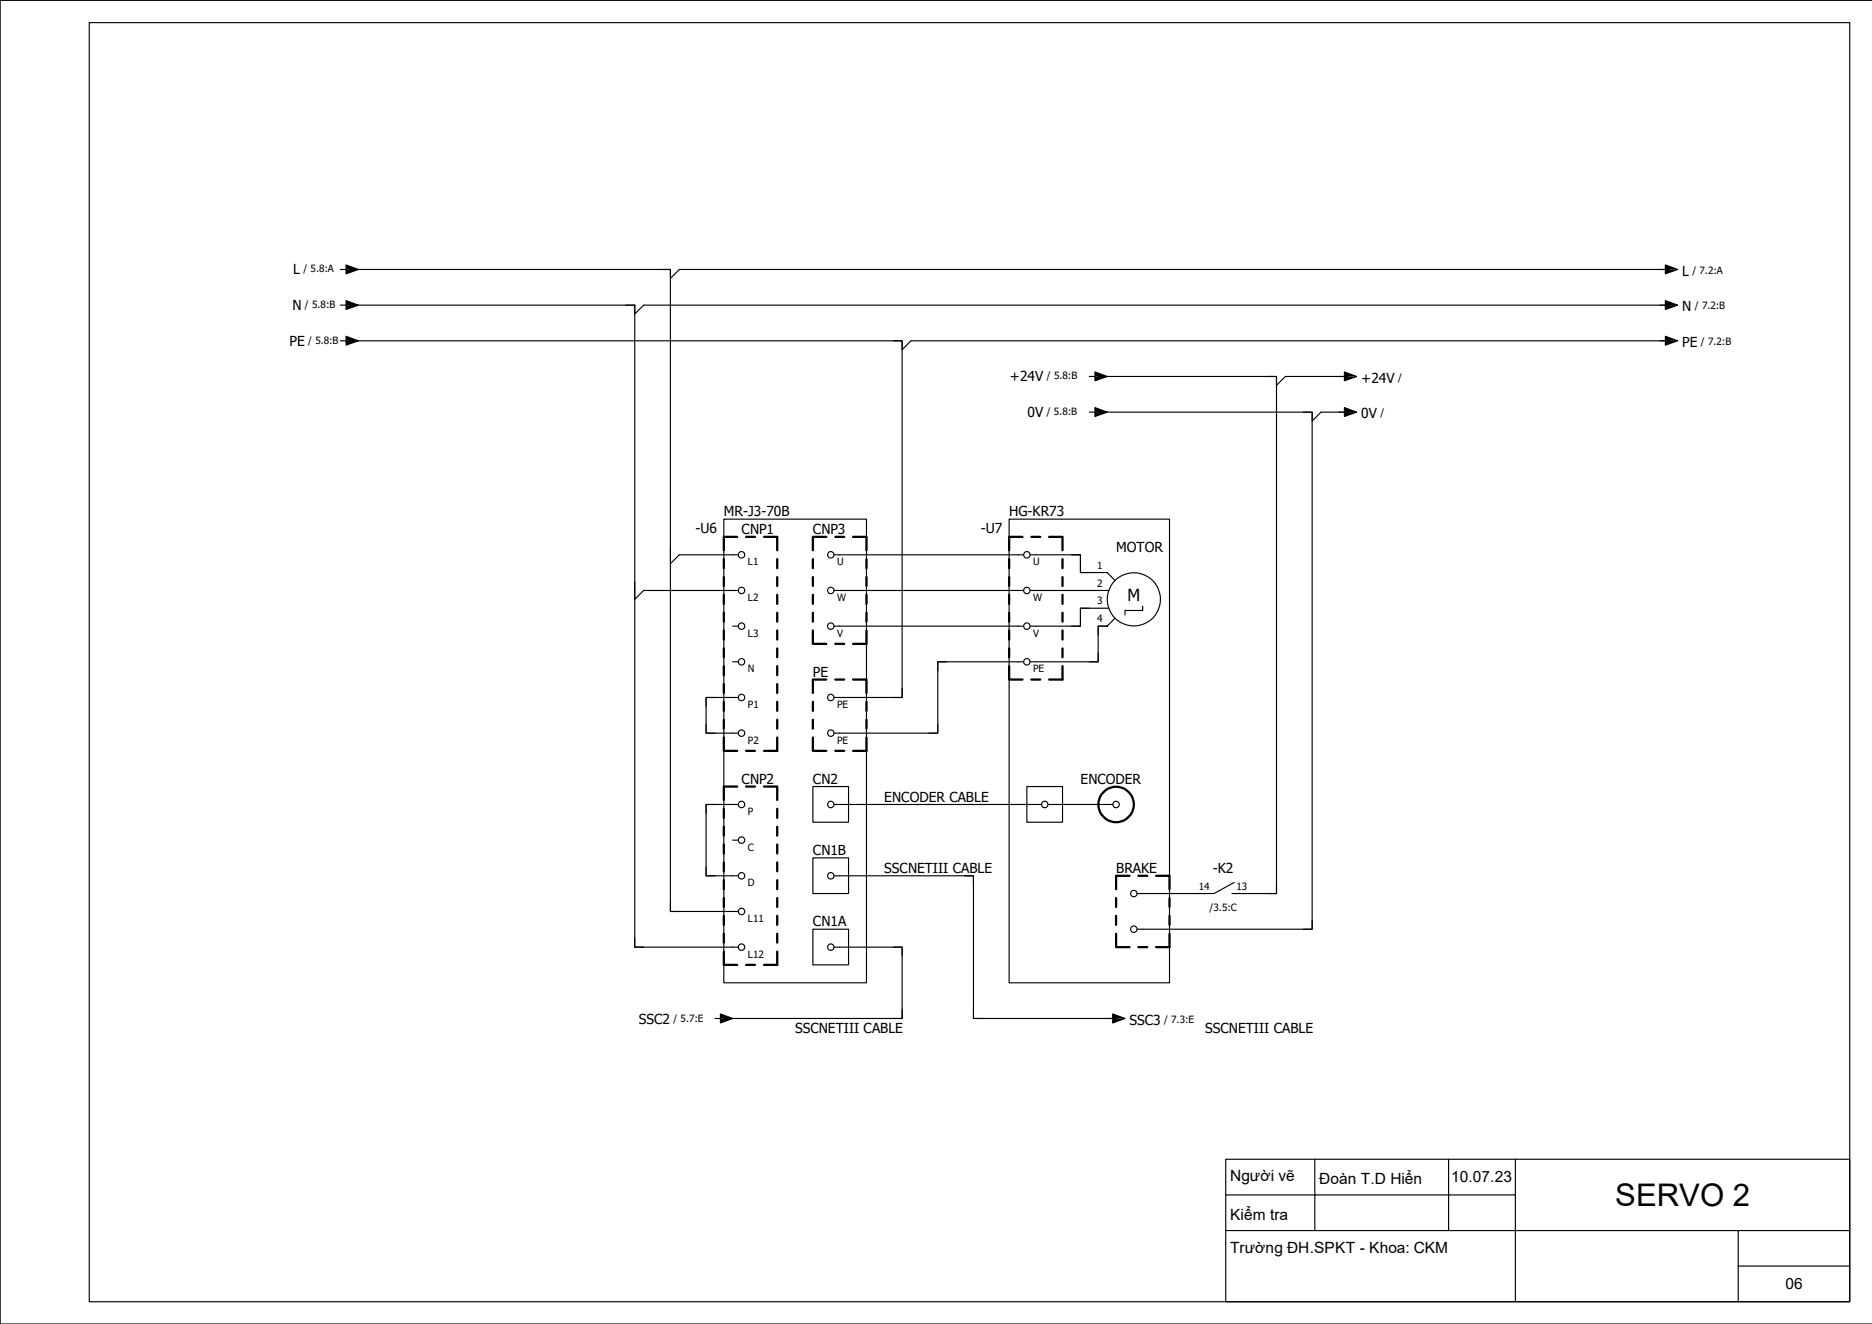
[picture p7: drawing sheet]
<svg xmlns="http://www.w3.org/2000/svg" width="420mm" height="297mm" viewBox="0 0 420 297" stroke-linecap="round" stroke-linejoin="round" font-family="sans-serif">
<g fill="none" stroke="#000" stroke-width=".25">
<path d="M20 5.1h395v286.9h-395zM419.9 .1h-419.9v296.9h419.9M77.6 59.4l2.8 1.1-2.8 .9zM373.6 59.4l2.8 1.1-2.8 .9zM76.4 60.5h1.2M76.4 68.5h1.2M76.4 76.5h1.2M77.6 67.4l2.8 1.1-2.8 .9zM77.6 75.4l2.8 1.1-2.8 .9zM78.4 68.5h64v144h23.3M78.4 60.5h72v144h15.3M78.4 76.5h124v80h-15.2"/>
<path d="M140.4 68.5h2v1.9l2-1.9h230M148.4 60.5h2v1.9l2-1.9h222M200.4 76.5h2v1.9l2-1.9h170M373.6 67.4l2.8 1.1-2.8 .9zM373.6 75.4l2.8 1.1-2.8 .9zM244.4 92.5h1.3M244.4 84.5h1.3M245.7 83.4l2.7 1.1-2.7 .9zM245.7 91.4l2.7 1.1-2.7 .9zM246.4 84.5h40v115.9h-10M246.4 92.5h48v115.9h-39.3M284.4 84.5h2v1.9l2-1.9h14"/>
<path d="M292.4 92.5h2v1.9l2-1.9h6M301.6 91.4l2.8 1.1-2.8 .9zM301.6 83.4l2.8 1.1-2.8 .9zM162.4 116.5h32v104h-32zM226.4 116.5h36v104h-36zM142.4 130.5v4l2-2h21.3M150.4 122.5v3.9l2-1.9h13.3M187.2 124.5h42.5M187.2 132.5h42.5M231.1 124.5h11.3v3.9h6l1.7 1.8M240.4 124.5h2v3.9h2M244.4 136.4h-2v4.1h-2"/>
<path d="M248.8 136.4h-6.4v4.1h-11.3M248.8 132.5h-17.7M250.1 138.7l-1.7 1.8M256.4 136v.9h-4v1.1M160.4 156.5h-2v2M164.4 140.5h1.3M164.4 148.5h1.3M165.7 156.5h-7.3v8h7.3M187.2 140.5h42.5M202.4 154.5v2h-2M212.4 148.5h-2v2M229.7 148.5h-19.3v16h-23.2"/>
<path d="M246.4 146.5v2h-2M248.4 140.5h-2v2M248.4 140.5h-2v8h-15.3M158.4 162.5v2h2M182.4 176.4h8v8h-8zM210.4 162.5v2h-2M230.4 176.4h8v8h-8zM158.4 194.5v2h2M160.4 180.5h-2v2M164.4 188.5h1.3M165.7 180.5h-7.3v16h7.3M182.4 192.4h8v8h-8z"/>
<path d="M187.2 196.5h31.2v32h32M187.2 180.5h46.4M216.4 196.5h2v2M235.2 180.5h14.4M276.9 198l-4.5 2.4h-17.3M286.4 198.5v1.9h-2M142.4 210.5v2h2M150.4 202.5v2h2M182.4 208.4h8v8.1h-8zM187.2 212.5h15.2v16h-40M200.4 212.5h2v2M294.4 206.5v1.9h-2"/>
<path d="M160.4 228.5h1.2M161.6 227.5l2.8 1-2.8 1zM202.4 226.5v2h-2M218.4 226.5v2h2M248.4 228.5h1.2M249.6 227.5l2.8 1-2.8 1zM275 260.1h140v31.9h-140zM275 276.1h140M275 268.1h65M295 260.1v16M325 260.1v16M340 260.1v31.9"/>
<path d="M390 276.1v15.9M390 284h25"/>
<circle cx="166.4" cy="132.5" r=".73"/>
<circle cx="166.4" cy="124.5" r=".73"/>
<circle cx="186.4" cy="124.5" r=".73"/>
<circle cx="186.4" cy="132.5" r=".73"/>
<circle cx="230.4" cy="124.5" r=".73"/>
<circle cx="230.4" cy="132.5" r=".73"/>
<circle cx="254.4" cy="134.5" r="6"/>
<circle cx="166.4" cy="140.5" r=".73"/>
<circle cx="166.4" cy="148.5" r=".73"/>
<circle cx="166.4" cy="156.5" r=".73"/>
<circle cx="186.4" cy="156.5" r=".73"/>
<circle cx="186.4" cy="140.5" r=".73"/>
<circle cx="230.4" cy="140.5" r=".73"/>
<circle cx="230.4" cy="148.5" r=".73"/>
<circle cx="166.4" cy="164.5" r=".73"/>
<circle cx="186.4" cy="164.5" r=".73"/>
<circle cx="166.4" cy="188.5" r=".73"/>
<circle cx="166.4" cy="180.5" r=".73"/>
<circle cx="166.4" cy="196.5" r=".73"/>
<circle cx="186.4" cy="180.5" r=".73"/>
<circle cx="186.4" cy="196.5" r=".73"/>
<circle cx="234.4" cy="180.5" r=".73"/>
<circle cx="250.4" cy="180.5" r=".73"/>
<circle cx="166.4" cy="212.5" r=".73"/>
<circle cx="166.4" cy="204.5" r=".73"/>
<circle cx="186.4" cy="212.5" r=".73"/>
<circle cx="254.4" cy="200.4" r=".73"/>
<circle cx="254.4" cy="208.4" r=".73"/>
</g>
<g fill="none" stroke="#000" stroke-width=".51">
<path d="M162.4 125.4v2.1M162.4 129.5v1.9M162.4 133.4v2.1M162.4 137.5v1.9M165.4 120.4h-3v3M167.4 120.4h2M171.4 120.4h3v3M174.4 125.4v2.1M174.4 129.5v1.9M174.4 133.4v2.1M174.4 137.5v1.9M182.4 125.4v2.1"/>
<path d="M182.4 129.5v1.9M182.4 133.4v2.1M182.4 137.5v1.9M185.4 120.4h-3v3M187.4 120.4h2M191.4 120.4h3v3M194.4 125.4v2.1M194.4 129.5v1.9M194.4 133.4v2.1M194.4 137.5v1.9M226.4 125.4v2.1M226.4 129.5v1.9"/>
<path d="M226.4 133.4v2.1M226.4 137.5v1.9M229.4 120.4h-3v3M231.4 120.4h2M235.4 120.4h3v3M238.4 125.4v2.1M238.4 129.5v1.9M238.4 133.4v2.1M238.4 137.5v1.9M162.4 141.4v2.1M162.4 145.5v1.9M162.4 149.4v2.1"/>
<path d="M162.4 153.5v1.9M162.4 157.4v2.1M174.4 141.4v2.1M174.4 145.5v1.9M174.4 149.4v2.1M174.4 153.5v1.9M174.4 157.4v2.1M182.4 141.4v3h3M182.4 157.4v2.1M185.4 152.4h-3v3M187.4 144.4h2M187.4 152.4h2"/>
<path d="M191.4 152.4h3v3M194.4 157.4v2.1M194.4 141.4v3h-3M226.4 149.4v3h3M226.4 141.4v2.1M226.4 145.5v1.9M231.4 152.4h2M238.4 149.4v3h-3M238.4 141.4v2.1M238.4 145.5v1.9M162.4 165.4v3h3M162.4 161.5v1.9"/>
<path d="M165.4 176.4h-3v3.1M167.4 168.4h2M167.4 176.4h2M171.4 176.4h3v3.1M174.4 161.5v1.9M174.4 165.4v3h-3M182.4 165.4v3h3M182.4 161.5v1.9M187.4 168.4h2M194.4 165.4v3h-3M194.4 161.5v1.9M162.4 181.4v2.1"/>
<path d="M162.4 185.5v2M162.4 189.4v2.1M162.4 193.5v2M162.4 197.4v2.1M174.4 181.4v2.1M174.4 185.5v2M174.4 189.4v2.1M174.4 193.5v2M174.4 197.4v2.1M253.4 196.5h-3v3M255.4 196.5h2M259.4 196.5h3v3"/>
<path d="M162.4 213.5v3h3M162.4 201.5v2M162.4 205.4v2.1M162.4 209.5v2M167.4 216.5h2M174.4 201.5v2M174.4 205.4v2.1M174.4 209.5v2M174.4 213.5v3h-3M250.4 209.5v3h3M250.4 201.5v2M250.4 205.4v2.1"/>
<path d="M255.4 212.5h2M262.4 201.5v2M262.4 205.4v2.1M262.4 209.5v3h-3"/>
<circle cx="250.4" cy="180.5" r="4"/>
</g>
<g fill="#000">
<path d="M77.6 59.4l2.8 1.1h-2.8zM373.6 59.4l2.8 1.1h-2.8zM77.6 60.5h2.8l-2.8 .9zM77.6 67.4l2.8 1.1h-2.8zM77.6 68.5h2.8l-2.8 .9zM77.6 75.4l2.8 1.1h-2.8zM77.6 76.5h2.8l-2.8 .9zM373.6 67.4l2.8 1.1h-2.8zM373.6 68.5h2.8l-2.8 .9zM373.6 75.4l2.8 1.1h-2.8zM373.6 76.5h2.8l-2.8 .9zM373.6 60.5h2.8l-2.8 .9z"/>
<path d="M245.7 83.4l2.7 1.1h-2.7zM245.7 84.5h2.7l-2.7 .9zM245.7 91.4l2.7 1.1h-2.7zM245.7 92.5h2.7l-2.7 .9zM301.6 91.4l2.8 1.1h-2.8zM301.6 92.5h2.8l-2.8 .9zM301.6 83.4l2.8 1.1h-2.8zM301.6 84.5h2.8l-2.8 .9zM161.6 227.5l2.8 1h-2.8zM161.6 228.5h2.8l-2.8 1zM249.6 227.5l2.8 1h-2.8zM249.6 228.5h2.8l-2.8 1z"/>
</g>
<text font-size="7" x="362.4" y="270.6">SERVO 2</text>
<text font-size="3.7" x="252.9" y="134.8">M</text>
<g font-size="3.5">
<text x="276" y="264.9">Người vẽ</text>
<text x="296" y="265.6">Đoàn T.D Hiển</text>
<text x="325.6" y="265.3">10.07.23</text>
<text x="276" y="273.6">Kiểm tra</text>
<text x="276" y="281.1">Trường ĐH.SPKT - Khoa: CKM</text>
<text x="400.6" y="289.3">06</text>
</g>
<g font-size="3.1">
<text x="65.7" y="61.5">L</text>
<text x="377.4" y="61.8">L</text>
<text x="65.6" y="69.5">N</text>
<text x="377.4" y="69.8">N</text>
<text x="64.9" y="77.6">PE</text>
<text x="377.4" y="77.8">PE</text>
<text x="226.6" y="85.5">+24V</text>
<text x="305.4" y="85.8">+24V</text>
<text x="230.5" y="93.5">0V</text>
<text x="305.4" y="93.8">0V</text>
<text x="156" y="119.7">-U6</text>
<text x="162.4" y="115.8">MR-J3-70B</text>
<text x="166.4" y="119.8">CNP1</text>
<text x="182.4" y="119.8">CNP3</text>
<text x="220.1" y="119.7">-U7</text>
<text x="226.4" y="115.8">HG-KR73</text>
<text x="250.4" y="123.8">MOTOR</text>
<text x="182.4" y="151.8">PE</text>
<text x="166.4" y="175.8">CNP2</text>
<text x="182.4" y="175.8">CN2</text>
<text x="198.4" y="179.8">ENCODER CABLE</text>
<text x="242.4" y="175.8">ENCODER</text>
<text x="182.4" y="191.8">CN1B</text>
<text x="198.4" y="195.8">SSCNETIII CABLE</text>
<text x="250.4" y="195.8">BRAKE</text>
<text x="272.1" y="195.8">-K2</text>
<text x="182.4" y="207.8">CN1A</text>
<text x="143.3" y="229.6">SSC2</text>
<text x="178.4" y="231.8">SSCNETIII CABLE</text>
<text x="253.4" y="229.8">SSC3</text>
<text x="270.4" y="231.8">SSCNETIII CABLE</text>
</g>
<g font-size="2.2">
<text x="68.1" y="61.1">/ 5.8:A</text>
<text x="379.7" y="61.4">/ 7.2:A</text>
<text x="68.4" y="69.1">/ 5.8:B</text>
<text x="380.2" y="69.4">/ 7.2:B</text>
<text x="69.1" y="77.3">/ 5.8:B</text>
<text x="381.6" y="77.4">/ 7.2:B</text>
<text x="234.9" y="85.1">/ 5.8:B</text>
<text x="313.6" y="85.4">/</text>
<text x="234.8" y="93.1">/ 5.8:B</text>
<text x="309.7" y="93.4">/</text>
<text x="167.8" y="126.8">L1</text>
<text x="187.8" y="126.8">U</text>
<text x="231.8" y="126.8">U</text>
<text x="246.2" y="127.6">1</text>
<text x="246.2" y="131.6">2</text>
<text x="167.8" y="134.8">L2</text>
<text x="187.8" y="134.8">W</text>
<text x="231.8" y="134.8">W</text>
<text x="246.2" y="135.6">3</text>
<text x="167.8" y="142.8">L3</text>
<text x="187.8" y="142.8">V</text>
<text x="231.8" y="142.8">V</text>
<text x="246.2" y="139.6">4</text>
<text x="167.8" y="150.8">N</text>
<text x="231.8" y="150.8">PE</text>
<text x="167.8" y="158.8">P1</text>
<text x="187.8" y="158.8">PE</text>
<text x="167.8" y="166.8">P2</text>
<text x="187.8" y="166.8">PE</text>
<text x="167.8" y="182.8">P</text>
<text x="167.8" y="190.8">C</text>
<text x="167.8" y="198.8">D</text>
<text x="268.9" y="199.6">14</text>
<text x="277.4" y="199.6">13</text>
<text x="167.8" y="206.8">L11</text>
<text x="271.4" y="204.4">/3.5:C</text>
<text x="167.8" y="214.8">L12</text>
<text x="151.1" y="229.2">/ 5.7:E</text>
<text x="261.2" y="229.4">/ 7.3:E</text>
</g>
</svg>
